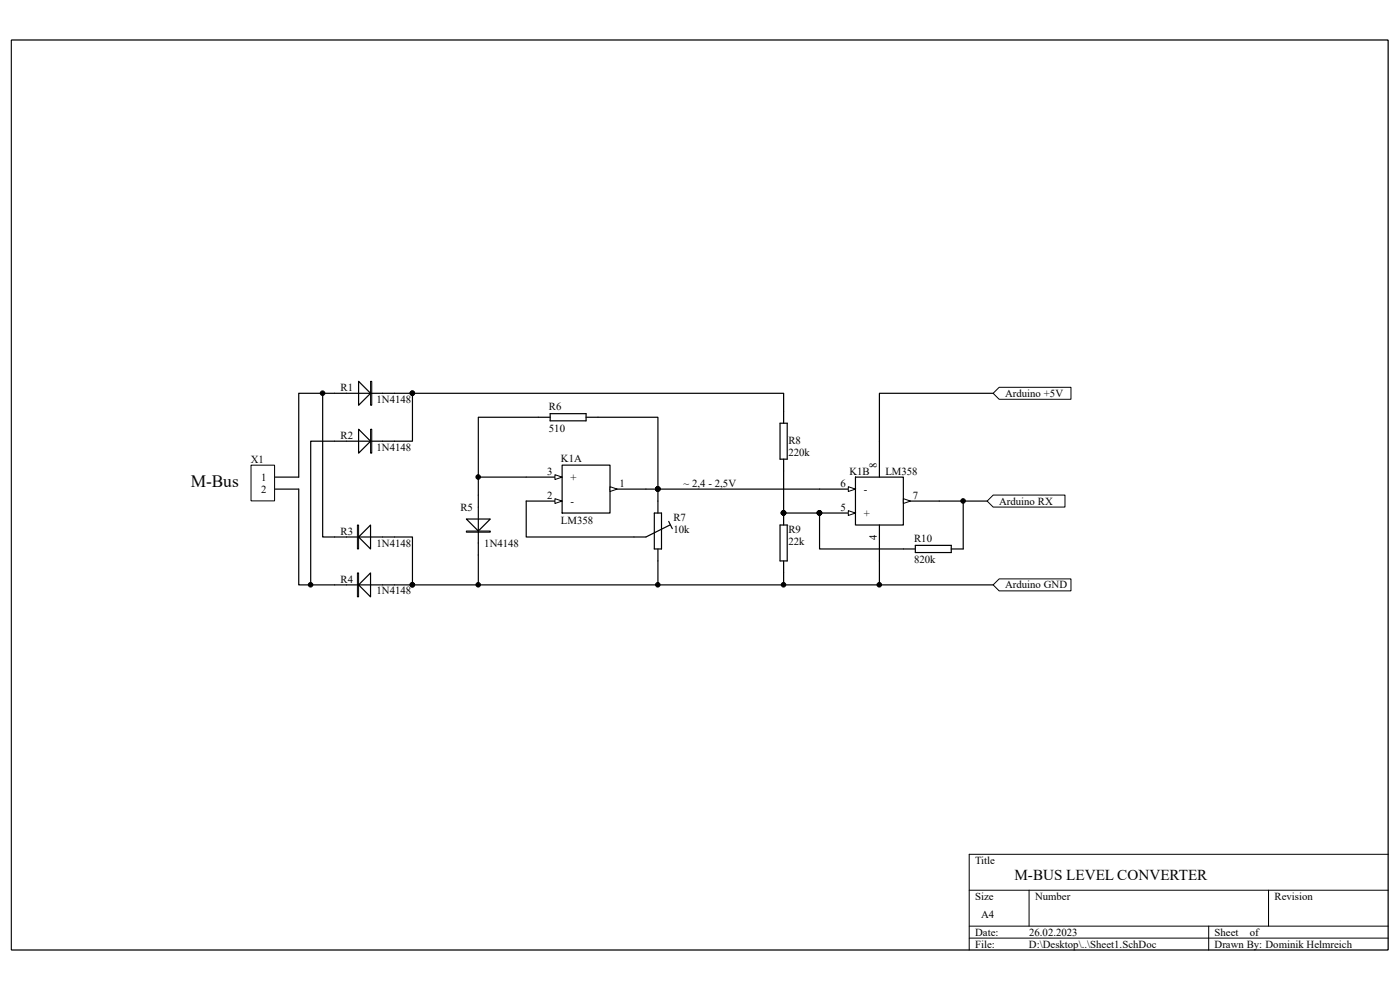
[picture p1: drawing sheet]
<svg xmlns="http://www.w3.org/2000/svg" width="297mm" height="210mm" viewBox="0 0 297 210" stroke-linecap="round" stroke-linejoin="round" font-family="sans-serif">
<path d="M2.4 8.5h292.1v193h-292.1zM205.6 188.8h88.9M205.6 196.5h88.9M205.6 199h88.9M218.3 188.8v7.7M256.4 196.5v5M269.1 188.8v7.7M294.5 181.2h-88.9v20.3" fill="none" stroke="#000" stroke-width=".21"/>
<path d="M119.3 98.7h10.1v10.1h-10.1zM129.4 103.8h7.6" fill="none" stroke="#000" stroke-width=".25"/>
<path d="M129.4 103.2l1.5 .6-1.5 .5z" fill="#fff" stroke="#000" stroke-width=".21"/>
<path d="M111.6 106.3h7.7" fill="none" stroke="#000" stroke-width=".25"/>
<path d="M117.7 105.8l1.6 .5-1.6 .5z" fill="#fff" stroke="#000" stroke-width=".21"/>
<path d="M111.6 101.2h7.7" fill="none" stroke="#000" stroke-width=".25"/>
<path d="M117.7 100.7l1.6 .5-1.6 .5z" fill="#fff" stroke="#000" stroke-width=".21"/>
<path d="M186.6 93.6v7.6M181.5 101.2h10.1v10.2h-10.1zM186.6 111.4v7.6M191.6 106.3h7.7" fill="none" stroke="#000" stroke-width=".25"/>
<path d="M191.6 105.8l1.6 .5-1.6 .5z" fill="#fff" stroke="#000" stroke-width=".21"/>
<path d="M173.9 103.8h7.6" fill="none" stroke="#000" stroke-width=".25"/>
<path d="M180 103.2l1.5 .6-1.5 .5z" fill="#fff" stroke="#000" stroke-width=".21"/>
<path d="M173.9 108.8h7.6" fill="none" stroke="#000" stroke-width=".25"/>
<path d="M180 108.3l1.5 .5-1.5 .5z" fill="#fff" stroke="#000" stroke-width=".21"/>
<circle cx="173.8" cy="108.8" r=".48" fill="#000" stroke="#000" stroke-width=".21"/>
<path d="M101.5 105v2.6M101.5 115.2v2.5" fill="none" stroke="#000" stroke-width=".25"/>
<path d="M98.9 112.6h5.1v.3h-5.1z" fill-rule="evenodd" fill="#fff" stroke="#000" stroke-width=".21"/>
<g fill="none" stroke="#000" stroke-width=".25">
<path d="M71 83.4h2.5M81.2 83.4h2.5M116.7 88.5h-15.2v16.5M116.7 87.8h7.6v1.5h-7.6zM124.3 88.5h15.3v20.3M165.5 89.8h1.5v7.6h-1.5zM166.2 87.2v2.6M166.2 97.4v2.5M98.9 110.1h5.1l-2.5 2.5zM101.5 107.6v7.6M101.5 101.2h10.1M111.6 106.3v7.6h25.4l5.1-2.5"/>
<path d="M137 103.8h36.9M138.8 108.8h1.5v7.7h-1.5zM139.6 116.5v2.5M141.9 110.6l.7 1.5M165.5 111.4h1.5v7.6h-1.5zM166.2 108.8v2.6M166.2 119v2.5M191.6 116.5h2.6M194.2 115.7h7.6v1.5h-7.6zM199.3 106.3h10.1M204.3 106.3v10.2h-2.5"/>
</g>
<g fill="#000" stroke="#000" stroke-width=".21">
<circle cx="101.5" cy="101.2" r=".48"/>
<circle cx="139.6" cy="103.7" r=".48"/>
<circle cx="166.2" cy="108.8" r=".48"/>
<circle cx="204.3" cy="106.3" r=".48"/>
</g>
<path d="M78.6 80.9h.3v5.1h-.3z" fill-rule="evenodd" fill="#fff" stroke="#000" stroke-width=".21"/>
<path d="M71 93.6h2.5M73.5 83.4h7.7M76.1 80.9l2.5 2.5-2.5 2.6zM81.2 93.6h2.5" fill="none" stroke="#000" stroke-width=".25"/>
<path d="M78.6 91.1h.3v5h-.3z" fill-rule="evenodd" fill="#fff" stroke="#000" stroke-width=".21"/>
<path d="M73.5 93.6h7.7M76.1 91.1l2.5 2.5-2.5 2.5zM71 113.9h2.5M81.2 113.9h2.5" fill="none" stroke="#000" stroke-width=".25"/>
<path d="M75.8 111.4h.3v5.1h-.3z" fill-rule="evenodd" fill="#fff" stroke="#000" stroke-width=".21"/>
<path d="M73.5 113.9h7.7M76.1 113.9l2.5-2.5v5.1zM71 124.1h2.5M81.2 124.1h2.5" fill="none" stroke="#000" stroke-width=".25"/>
<path d="M75.8 121.5h.3v5.1h-.3z" fill-rule="evenodd" fill="#fff" stroke="#000" stroke-width=".21"/>
<path d="M73.5 124.1h7.7M76.1 124.1l2.5-2.6v5.1z" fill="none" stroke="#000" stroke-width=".25"/>
<path d="M53.3 98.7h5v7.6h-5z" fill="#fff"/>
<path d="M53.3 98.7h5v7.6h-5z" fill="none" stroke="#000" stroke-width=".21"/>
<path d="M68.5 83.4v30.5h2.5M71 83.4h-7.6v17.8h-5.1M71 93.6h-5.1v30.5M83.7 83.4h3.8v10.2h-3.8M58.3 103.8h5.1v20.3h7.6M83.7 113.9h3.8v10.2h-3.8" fill="none" stroke="#000" stroke-width=".25"/>
<g fill="#000" stroke="#000" stroke-width=".21">
<circle cx="68.4" cy="83.4" r=".48"/>
<circle cx="87.5" cy="83.4" r=".48"/>
<circle cx="65.9" cy="124.1" r=".48"/>
<circle cx="87.5" cy="124.1" r=".48"/>
</g>
<path d="M209.4 106.3l1.3-1.3h15.2v2.6h-15.2z" fill-rule="evenodd" fill="#fff" stroke="#000" stroke-width=".21"/>
<path d="M87.5 83.4h78.7v3.8M166.2 99.9v8.9h7.7v7.7h17.7M210.7 83.4h-24.1v10.2M101.5 117.7v6.4M139.6 119v5.1M186.6 119v5.1M87.5 124.1h123.2M166.2 121.5v2.6" fill="none" stroke="#000" stroke-width=".25"/>
<g fill="#000" stroke="#000" stroke-width=".21">
<circle cx="87.5" cy="83.4" r=".48"/>
<circle cx="166.2" cy="108.8" r=".48"/>
<circle cx="173.8" cy="108.8" r=".48"/>
<circle cx="87.5" cy="124.1" r=".48"/>
<circle cx="101.5" cy="124.1" r=".48"/>
<circle cx="139.6" cy="124.1" r=".48"/>
<circle cx="166.2" cy="124.1" r=".48"/>
<circle cx="186.5" cy="124.1" r=".48"/>
</g>
<g fill="#fff" stroke="#000" stroke-width=".21">
<path d="M210.7 83.4l1.3-1.2h15.2v2.5h-15.2z" fill-rule="evenodd"/>
<path d="M212 122.8h15.2v2.5h-15.2l-1.3-1.2z" fill-rule="evenodd"/>
</g>
<text font-size="3.7" x="40.5" y="103.2">M-Bus</text>
<text font-size="3.2" x="215.2" y="186.6">M-BUS LEVEL CONVERTER</text>
<g font-size="2.3">
<text x="72.3" y="82.9">R1</text>
<text x="79.9" y="85.5">1N4148</text>
<text x="116.5" y="87">R6</text>
<text x="213.2" y="84.2">Arduino +5V</text>
<text x="72.3" y="93.1">R2</text>
<text x="79.9" y="95.6">1N4148</text>
<text x="116.5" y="91.6">510</text>
<text x="167.3" y="94.1">R8</text>
<text x="53.2" y="98.2">X1</text>
<text x="55.4" y="102">1</text>
<text x="116.1" y="100.7">3</text>
<text x="119" y="97.9">K1A</text>
<text x="121" y="102">+</text>
<text x="167.3" y="96.6">220k</text>
<text x="180.2" y="100.7">K1B</text>
<text x="186.1" y="99.2" transform="rotate(-90 186.1 99.2)">8</text>
<text x="187.8" y="100.7">LM358</text>
<text x="55.4" y="104.5">2</text>
<text x="116.1" y="105.8">2</text>
<text x="121" y="107.1">-</text>
<text x="131.4" y="103.3">1</text>
<text x="145" y="103.3">~ 2,4 - 2,5V</text>
<text x="178.3" y="103.3">6</text>
<text x="183.3" y="104.5">-</text>
<text x="193.7" y="105.8">7</text>
<text x="212" y="107.1">Arduino RX</text>
<text x="72.3" y="113.4">R3</text>
<text x="97.7" y="108.3">R5</text>
<text x="119" y="111.1">LM358</text>
<text x="142.9" y="110.6">R7</text>
<text x="142.9" y="113.2">10k</text>
<text x="167.3" y="113.2">R9</text>
<text x="178.3" y="108.3">5</text>
<text x="183.3" y="109.6">+</text>
<text x="79.9" y="116">1N4148</text>
<text x="102.7" y="116">1N4148</text>
<text x="167.3" y="115.7">22k</text>
<text x="186.1" y="114.6" transform="rotate(-90 186.1 114.6)">4</text>
<text x="193.9" y="114.9">R10</text>
<text x="193.9" y="119.5">820k</text>
<text x="72.3" y="123.6">R4</text>
<text x="213.2" y="124.8">Arduino GND</text>
<text x="79.9" y="126.1">1N4148</text>
<text x="206.9" y="183.3">Title</text>
<text x="206.9" y="190.9">Size</text>
<text x="219.6" y="190.9">Number</text>
<text x="270.4" y="190.9">Revision</text>
<text x="208.2" y="194.7">A4</text>
<text x="206.9" y="198.5">Date:</text>
<text x="206.9" y="201">File:</text>
<text x="218.3" y="201">D:\Desktop\..\Sheet1.SchDoc</text>
<text x="218.3" y="198.5">26.02.2023</text>
<text x="257.7" y="201">Drawn By: Dominik Helmreich</text>
<text x="257.7" y="198.5">Sheet</text>
<text x="265.1" y="198.5">of</text>
</g>
</svg>
